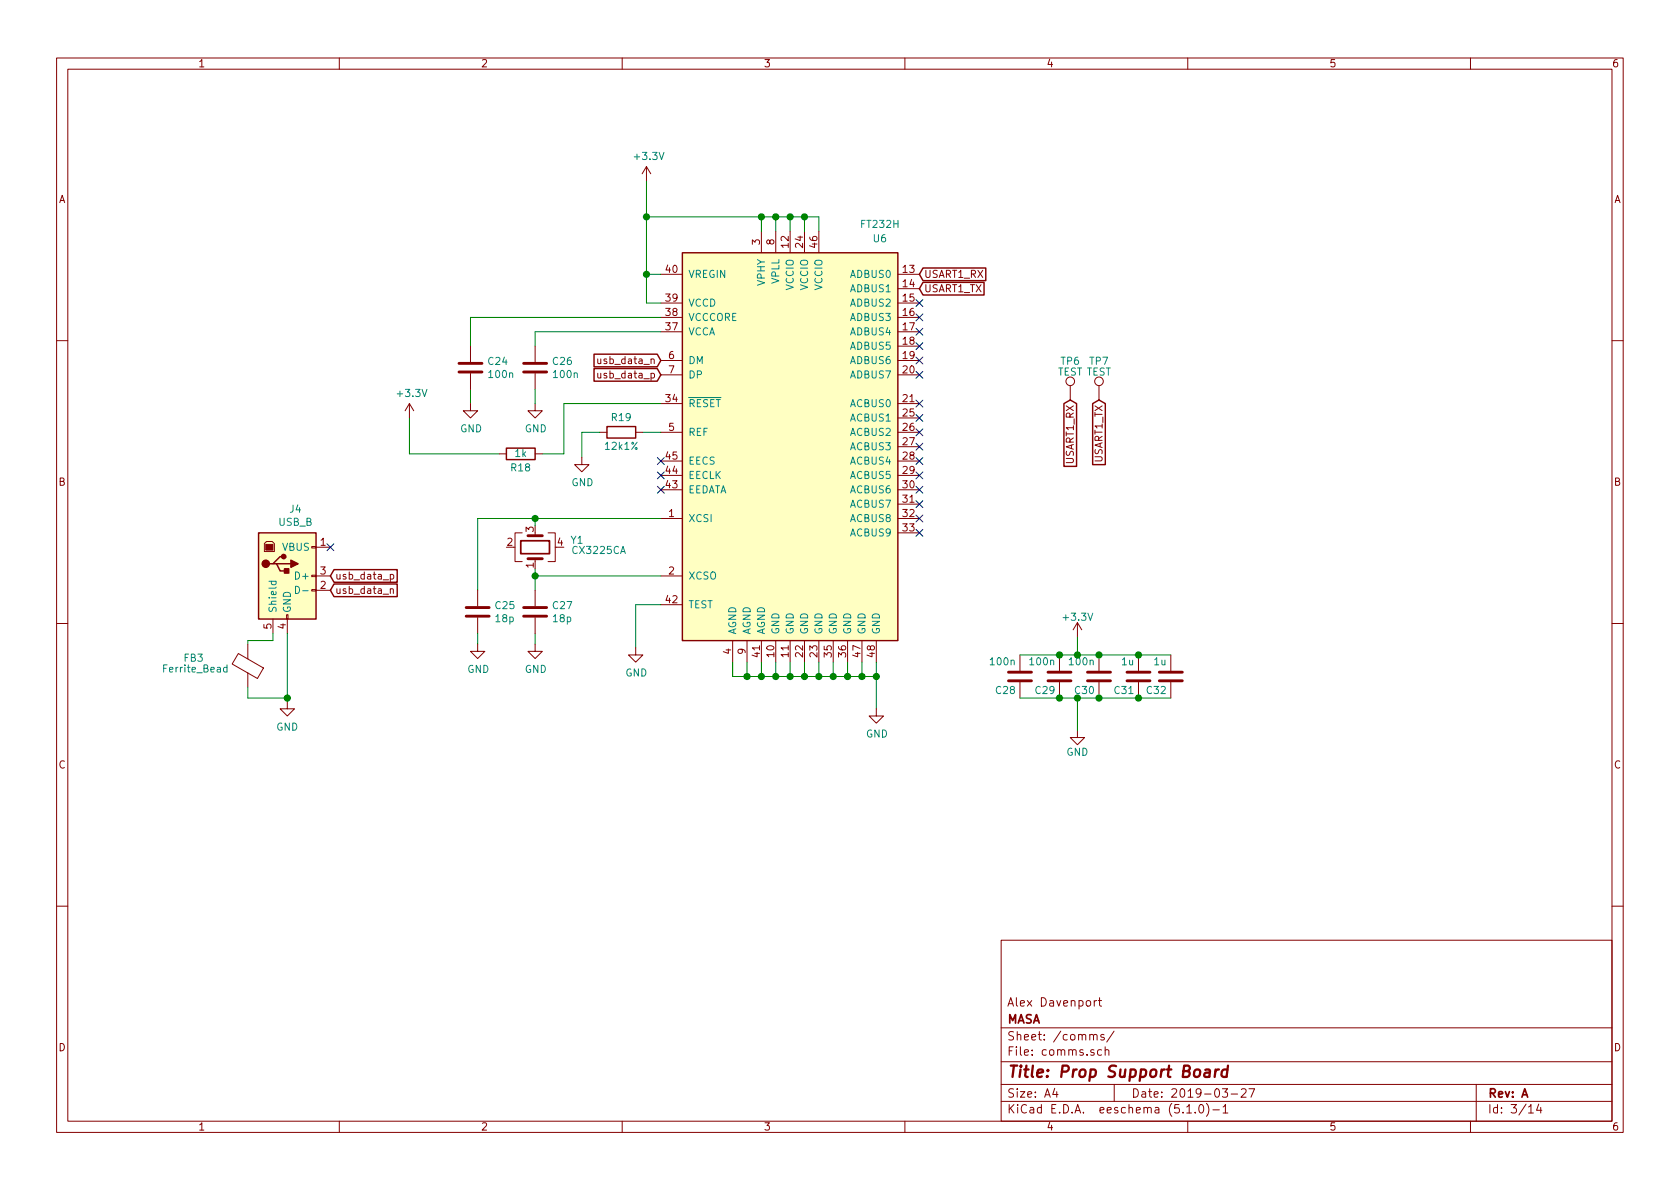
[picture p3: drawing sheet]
EESchema Schematic File Version 4
LIBS:prop_support-cache
EELAYER 29 0
EELAYER END
$Descr A4 11693 8268
encoding utf-8
Sheet 3 14
Title "Prop Support Board"
Date "2019-03-27"
Rev "A"
Comp "MASA"
Comment1 "Alex Davenport"
Comment2 ""
Comment3 ""
Comment4 ""
$EndDescr
$Comp
L Interface_USB:FT232H U6
U 1 1
P 5500 3100
F 0 "U6" H 6125 4550 50  0000 C CNN
F 1 "FT232H" H 6125 4650 50  0000 C CNN
F 2 "digikey-footprints:LQFP-48_7x7mm" H 5500 3100 50  0001 C CNN
F 3 "http://www.ftdichip.com/Products/ICs/FT232H.htm" H 5500 3100 50  0001 C CNN
	1    5500 3100
	1    0    0    -1  
$EndComp
Wire Wire Line
	5100 4600 5100 4700
Wire Wire Line
	5100 4700 5200 4700
Wire Wire Line
	6100 4700 6100 4600
Wire Wire Line
	5200 4600 5200 4700
Connection ~ 5200 4700
Wire Wire Line
	5200 4700 5300 4700
Wire Wire Line
	5300 4600 5300 4700
Connection ~ 5300 4700
Wire Wire Line
	5300 4700 5400 4700
Wire Wire Line
	5400 4600 5400 4700
Connection ~ 5400 4700
Wire Wire Line
	5400 4700 5500 4700
Wire Wire Line
	5500 4600 5500 4700
Connection ~ 5500 4700
Wire Wire Line
	5500 4700 5600 4700
Wire Wire Line
	5600 4600 5600 4700
Connection ~ 5600 4700
Wire Wire Line
	5600 4700 5700 4700
Wire Wire Line
	5700 4600 5700 4700
Connection ~ 5700 4700
Wire Wire Line
	5700 4700 5800 4700
Wire Wire Line
	5800 4600 5800 4700
Connection ~ 5800 4700
Wire Wire Line
	5800 4700 5900 4700
Wire Wire Line
	5900 4600 5900 4700
Connection ~ 5900 4700
Wire Wire Line
	5900 4700 6000 4700
Wire Wire Line
	6000 4600 6000 4700
Connection ~ 6000 4700
Wire Wire Line
	6000 4700 6100 4700
Wire Wire Line
	6100 4700 6100 4925
Connection ~ 6100 4700
$Comp
L power:GND #PWR0138
U 1 1
P 6100 4925
F 0 "#PWR0138" H 6100 4675 50  0001 C CNN
F 1 "GND" H 6105 4752 50  0000 C CNN
F 2 "" H 6100 4925 50  0001 C CNN
F 3 "" H 6100 4925 50  0001 C CNN
	1    6100 4925
	1    0    0    -1  
$EndComp
Wire Wire Line
	4600 1900 4500 1900
Wire Wire Line
	4500 1900 4500 1500
Wire Wire Line
	4600 2100 4500 2100
Wire Wire Line
	4500 2100 4500 1900
Connection ~ 4500 1900
Wire Wire Line
	5700 1600 5700 1500
Wire Wire Line
	5700 1500 5600 1500
Wire Wire Line
	5500 1500 5500 1600
Wire Wire Line
	5500 1500 5400 1500
Connection ~ 5500 1500
Connection ~ 4500 1500
Wire Wire Line
	4500 1500 4500 1250
Wire Wire Line
	5600 1600 5600 1500
Connection ~ 5600 1500
Wire Wire Line
	5600 1500 5500 1500
$Comp
L power:+3.3V #PWR0139
U 1 1
P 4500 1250
F 0 "#PWR0139" H 4500 1100 50  0001 C CNN
F 1 "+3.3V" H 4515 1423 50  0000 C CNN
F 2 "" H 4500 1250 50  0001 C CNN
F 3 "" H 4500 1250 50  0001 C CNN
	1    4500 1250
	1    0    0    -1  
$EndComp
$Comp
L Connector:TestPoint TP6
U 1 1
P 7450 2775
F 0 "TP6" H 7450 3075 50  0000 C TNN
F 1 "TEST" H 7450 3000 50  0000 C TNN
F 2 "TestPoint:TestPoint_THTPad_D1.0mm_Drill0.5mm" H 7650 2775 50  0001 C CNN
F 3 "~" H 7650 2775 50  0001 C CNN
	1    7450 2775
	1    0    0    -1  
$EndComp
$Comp
L Connector:TestPoint TP7
U 1 1
P 7650 2775
F 0 "TP7" H 7650 3075 50  0000 C TNN
F 1 "TEST" H 7650 3000 50  0000 C TNN
F 2 "TestPoint:TestPoint_THTPad_D1.0mm_Drill0.5mm" H 7850 2775 50  0001 C CNN
F 3 "~" H 7850 2775 50  0001 C CNN
	1    7650 2775
	1    0    0    -1  
$EndComp
Text GLabel 7450 2775 3    50   Input ~ 0
USART1_RX
Text GLabel 7650 2775 3    50   Input ~ 0
USART1_TX
$Comp
L Connector:USB_B J4
U 1 1
P 2000 4000
F 0 "J4" H 2057 4467 50  0000 C CNN
F 1 "USB_B" H 2057 4376 50  0000 C CNN
F 2 "Connector_USB:USB_B_OST_USB-B1HSxx_Horizontal" H 2150 3950 50  0001 C CNN
F 3 " ~" H 2150 3950 50  0001 C CNN
	1    2000 4000
	1    0    0    -1  
$EndComp
Text GLabel 2300 4000 2    50   Input ~ 0
usb_data_p
Text GLabel 2300 4100 2    50   Input ~ 0
usb_data_n
Text GLabel 4600 2500 0    50   Input ~ 0
usb_data_n
Text GLabel 4600 2600 0    50   Input ~ 0
usb_data_p
$Comp
L power:GND #PWR0154
U 1 1
P 2000 4875
F 0 "#PWR0154" H 2000 4625 50  0001 C CNN
F 1 "GND" H 2000 4700 50  0000 C CNN
F 2 "" H 2000 4875 50  0001 C CNN
F 3 "" H 2000 4875 50  0001 C CNN
	1    2000 4875
	1    0    0    -1  
$EndComp
Text GLabel 6400 1900 2    50   Input ~ 0
USART1_RX
Text GLabel 6400 2000 2    50   Input ~ 0
USART1_TX
$Comp
L Device:Ferrite_Bead FB3
U 1 1
P 1725 4625
F 0 "FB3" H 2175 4575 50  0000 R CNN
F 1 "Ferrite_Bead" H 2325 4650 50  0000 R CNN
F 2 "Resistor_SMD:R_1206_3216Metric" V 1655 4625 50  0001 C CNN
F 3 "~" H 1725 4625 50  0001 C CNN
	1    1725 4625
	-1   0    0    1   
$EndComp
Wire Wire Line
	1725 4775 1725 4850
Wire Wire Line
	1725 4850 2000 4850
Wire Wire Line
	2000 4850 2000 4875
Wire Wire Line
	2000 4400 2000 4850
Connection ~ 2000 4850
Wire Wire Line
	1725 4475 1725 4450
Wire Wire Line
	1725 4450 1900 4450
Wire Wire Line
	1900 4450 1900 4400
$Comp
L Device:Crystal_GND24 Y1
U 1 1
P 3725 3800
F 0 "Y1" V 3771 3556 50  0000 R CNN
F 1 "CX3225CA" V 3700 3550 50  0000 R CNN
F 2 "Crystal:Crystal_SMD_3225-4Pin_3.2x2.5mm" H 3725 3800 50  0001 C CNN
F 3 "~" H 3725 3800 50  0001 C CNN
	1    3725 3800
	0    -1   -1   0   
$EndComp
Wire Wire Line
	4600 3600 3725 3600
Wire Wire Line
	3725 3600 3725 3650
Wire Wire Line
	3725 3950 3725 4000
Wire Wire Line
	3725 4000 4600 4000
Wire Wire Line
	3725 3600 3325 3600
Wire Wire Line
	3325 3600 3325 4100
Connection ~ 3725 3600
Wire Wire Line
	3725 4000 3725 4100
Connection ~ 3725 4000
$Comp
L Device:C C25
U 1 1
P 3325 4250
F 0 "C25" H 3440 4296 50  0000 L CNN
F 1 "18p" H 3440 4205 50  0000 L CNN
F 2 "Capacitor_SMD:C_0805_2012Metric" H 3363 4100 50  0001 C CNN
F 3 "~" H 3325 4250 50  0001 C CNN
	1    3325 4250
	1    0    0    -1  
$EndComp
Wire Wire Line
	3325 4400 3325 4475
Wire Wire Line
	3725 4400 3725 4475
$Comp
L power:GND #PWR0160
U 1 1
P 3325 4475
F 0 "#PWR0160" H 3325 4225 50  0001 C CNN
F 1 "GND" H 3330 4302 50  0000 C CNN
F 2 "" H 3325 4475 50  0001 C CNN
F 3 "" H 3325 4475 50  0001 C CNN
	1    3325 4475
	1    0    0    -1  
$EndComp
$Comp
L power:GND #PWR0161
U 1 1
P 3725 4475
F 0 "#PWR0161" H 3725 4225 50  0001 C CNN
F 1 "GND" H 3730 4302 50  0000 C CNN
F 2 "" H 3725 4475 50  0001 C CNN
F 3 "" H 3725 4475 50  0001 C CNN
	1    3725 4475
	1    0    0    -1  
$EndComp
$Comp
L Device:C C27
U 1 1
P 3725 4250
F 0 "C27" H 3840 4296 50  0000 L CNN
F 1 "18p" H 3840 4205 50  0000 L CNN
F 2 "Capacitor_SMD:C_0805_2012Metric" H 3763 4100 50  0001 C CNN
F 3 "~" H 3725 4250 50  0001 C CNN
	1    3725 4250
	1    0    0    -1  
$EndComp
Wire Wire Line
	4600 2300 3725 2300
Wire Wire Line
	3725 2300 3725 2400
$Comp
L Device:C C26
U 1 1
P 3725 2550
F 0 "C26" H 3840 2596 50  0000 L CNN
F 1 "100n" H 3840 2505 50  0000 L CNN
F 2 "Capacitor_SMD:C_0805_2012Metric" H 3763 2400 50  0001 C CNN
F 3 "~" H 3725 2550 50  0001 C CNN
	1    3725 2550
	1    0    0    -1  
$EndComp
Wire Wire Line
	3275 2700 3275 2800
$Comp
L power:GND #PWR0162
U 1 1
P 3275 2800
F 0 "#PWR0162" H 3275 2550 50  0001 C CNN
F 1 "GND" H 3280 2627 50  0000 C CNN
F 2 "" H 3275 2800 50  0001 C CNN
F 3 "" H 3275 2800 50  0001 C CNN
	1    3275 2800
	1    0    0    -1  
$EndComp
Wire Wire Line
	4600 2200 3275 2200
Wire Wire Line
	3275 2200 3275 2400
$Comp
L Device:C C24
U 1 1
P 3275 2550
F 0 "C24" H 3390 2596 50  0000 L CNN
F 1 "100n" H 3390 2505 50  0000 L CNN
F 2 "Capacitor_SMD:C_0805_2012Metric" H 3313 2400 50  0001 C CNN
F 3 "~" H 3275 2550 50  0001 C CNN
	1    3275 2550
	1    0    0    -1  
$EndComp
$Comp
L power:GND #PWR0168
U 1 1
P 3725 2800
F 0 "#PWR0168" H 3725 2550 50  0001 C CNN
F 1 "GND" H 3730 2627 50  0000 C CNN
F 2 "" H 3725 2800 50  0001 C CNN
F 3 "" H 3725 2800 50  0001 C CNN
	1    3725 2800
	1    0    0    -1  
$EndComp
Wire Wire Line
	3725 2700 3725 2800
Wire Wire Line
	5400 1600 5400 1500
Connection ~ 5400 1500
Wire Wire Line
	5400 1500 5300 1500
Wire Wire Line
	5300 1500 5300 1600
Connection ~ 5300 1500
Wire Wire Line
	5300 1500 4500 1500
NoConn ~ 4600 3200
NoConn ~ 4600 3300
NoConn ~ 4600 3400
Wire Wire Line
	4600 3000 4475 3000
$Comp
L Device:R R19
U 1 1
P 4325 3000
F 0 "R19" V 4425 3000 50  0000 C CNN
F 1 "12k1%" V 4225 3000 50  0000 C CNN
F 2 "Resistor_SMD:R_0805_2012Metric" V 4255 3000 50  0001 C CNN
F 3 "~" H 4325 3000 50  0001 C CNN
	1    4325 3000
	0    -1   -1   0   
$EndComp
Wire Wire Line
	4175 3000 4050 3000
Wire Wire Line
	4050 3000 4050 3175
$Comp
L power:GND #PWR0169
U 1 1
P 4050 3175
F 0 "#PWR0169" H 4050 2925 50  0001 C CNN
F 1 "GND" H 4055 3002 50  0000 C CNN
F 2 "" H 4050 3175 50  0001 C CNN
F 3 "" H 4050 3175 50  0001 C CNN
	1    4050 3175
	1    0    0    -1  
$EndComp
Wire Wire Line
	4600 2800 3925 2800
Wire Wire Line
	3925 2800 3925 3150
Wire Wire Line
	3925 3150 3775 3150
$Comp
L Device:R R18
U 1 1
P 3625 3150
F 0 "R18" V 3525 3150 50  0000 C CNN
F 1 "1k" V 3625 3150 50  0000 C CNN
F 2 "Resistor_SMD:R_0805_2012Metric" V 3555 3150 50  0001 C CNN
F 3 "~" H 3625 3150 50  0001 C CNN
	1    3625 3150
	0    -1   -1   0   
$EndComp
Wire Wire Line
	3475 3150 2850 3150
Wire Wire Line
	2850 3150 2850 2900
$Comp
L power:+3.3V #PWR0170
U 1 1
P 2850 2900
F 0 "#PWR0170" H 2850 2750 50  0001 C CNN
F 1 "+3.3V" H 2865 3073 50  0000 C CNN
F 2 "" H 2850 2900 50  0001 C CNN
F 3 "" H 2850 2900 50  0001 C CNN
	1    2850 2900
	1    0    0    -1  
$EndComp
NoConn ~ 2300 3800
Wire Wire Line
	4600 4200 4425 4200
Wire Wire Line
	4425 4200 4425 4500
$Comp
L power:GND #PWR0176
U 1 1
P 4425 4500
F 0 "#PWR0176" H 4425 4250 50  0001 C CNN
F 1 "GND" H 4430 4327 50  0000 C CNN
F 2 "" H 4425 4500 50  0001 C CNN
F 3 "" H 4425 4500 50  0001 C CNN
	1    4425 4500
	1    0    0    -1  
$EndComp
$Comp
L Device:C C?
U 1 1
P 7100 4700
AR Path="/5CA5E408" Ref="C?"  Part="1" 
AR Path="/5C9C5077/5CA5E408" Ref="C28"  Part="1" 
F 0 "C28" H 7125 4800 50  0000 L CNN
F 1 "100n" H 7125 4600 50  0000 L CNN
F 2 "Capacitor_SMD:C_0805_2012Metric" H 7138 4550 50  0001 C CNN
F 3 "" H 7100 4700 50  0001 C CNN
	1    7100 4700
	-1   0    0    1   
$EndComp
$Comp
L Device:C C?
U 1 1
P 7375 4700
AR Path="/5CA5E40E" Ref="C?"  Part="1" 
AR Path="/5C9C5077/5CA5E40E" Ref="C29"  Part="1" 
F 0 "C29" H 7400 4800 50  0000 L CNN
F 1 "100n" H 7400 4600 50  0000 L CNN
F 2 "Capacitor_SMD:C_0805_2012Metric" H 7413 4550 50  0001 C CNN
F 3 "" H 7375 4700 50  0001 C CNN
	1    7375 4700
	-1   0    0    1   
$EndComp
$Comp
L Device:C C?
U 1 1
P 7650 4700
AR Path="/5CA5E414" Ref="C?"  Part="1" 
AR Path="/5C9C5077/5CA5E414" Ref="C30"  Part="1" 
F 0 "C30" H 7675 4800 50  0000 L CNN
F 1 "100n" H 7675 4600 50  0000 L CNN
F 2 "Capacitor_SMD:C_0805_2012Metric" H 7688 4550 50  0001 C CNN
F 3 "" H 7650 4700 50  0001 C CNN
	1    7650 4700
	-1   0    0    1   
$EndComp
$Comp
L Device:C C?
U 1 1
P 7925 4700
AR Path="/5CA5E41A" Ref="C?"  Part="1" 
AR Path="/5C9C5077/5CA5E41A" Ref="C31"  Part="1" 
F 0 "C31" H 7950 4800 50  0000 L CNN
F 1 "1u" H 7950 4600 50  0000 L CNN
F 2 "Capacitor_SMD:C_1206_3216Metric" H 7963 4550 50  0001 C CNN
F 3 "" H 7925 4700 50  0001 C CNN
	1    7925 4700
	-1   0    0    1   
$EndComp
$Comp
L Device:C C?
U 1 1
P 8150 4700
AR Path="/5CA5E420" Ref="C?"  Part="1" 
AR Path="/5C9C5077/5CA5E420" Ref="C32"  Part="1" 
F 0 "C32" H 8175 4800 50  0000 L CNN
F 1 "1u" H 8175 4600 50  0000 L CNN
F 2 "Capacitor_SMD:C_1206_3216Metric" H 8188 4550 50  0001 C CNN
F 3 "" H 8150 4700 50  0001 C CNN
	1    8150 4700
	-1   0    0    1   
$EndComp
$Comp
L power:GND #PWR?
U 1 1
P 7500 5075
AR Path="/5CA5E438" Ref="#PWR?"  Part="1" 
AR Path="/5C9C5077/5CA5E438" Ref="#PWR0177"  Part="1" 
F 0 "#PWR0177" H 7500 4825 50  0001 C CNN
F 1 "GND" H 7500 4925 50  0000 C CNN
F 2 "" H 7500 5075 50  0001 C CNN
F 3 "" H 7500 5075 50  0001 C CNN
	1    7500 5075
	1    0    0    -1  
$EndComp
$Comp
L power:+3.3V #PWR?
U 1 1
P 7500 4425
AR Path="/5CA5E43E" Ref="#PWR?"  Part="1" 
AR Path="/5C9C5077/5CA5E43E" Ref="#PWR0178"  Part="1" 
F 0 "#PWR0178" H 7500 4275 50  0001 C CNN
F 1 "+3.3V" H 7500 4565 50  0000 C CNN
F 2 "" H 7500 4425 50  0001 C CNN
F 3 "" H 7500 4425 50  0001 C CNN
	1    7500 4425
	1    0    0    -1  
$EndComp
Connection ~ 7375 4550
Connection ~ 7650 4550
Connection ~ 7925 4550
Wire Wire Line
	7500 4425 7500 4550
Connection ~ 7650 4850
Connection ~ 7375 4850
Connection ~ 7925 4850
Wire Wire Line
	7500 5075 7500 4850
Wire Wire Line
	7375 4550 7500 4550
Wire Wire Line
	7925 4550 8150 4550
Wire Wire Line
	7650 4850 7925 4850
Wire Wire Line
	7375 4850 7500 4850
Wire Wire Line
	7925 4850 8150 4850
Wire Wire Line
	7100 4550 7375 4550
Connection ~ 7500 4850
Wire Wire Line
	7500 4850 7650 4850
Wire Wire Line
	7100 4850 7375 4850
Connection ~ 7500 4550
Wire Wire Line
	7500 4550 7650 4550
Wire Wire Line
	7650 4550 7925 4550
NoConn ~ 6400 2100
NoConn ~ 6400 2200
NoConn ~ 6400 2300
NoConn ~ 6400 2400
NoConn ~ 6400 2500
NoConn ~ 6400 2600
NoConn ~ 6400 2800
NoConn ~ 6400 2900
NoConn ~ 6400 3000
NoConn ~ 6400 3100
NoConn ~ 6400 3200
NoConn ~ 6400 3300
NoConn ~ 6400 3400
NoConn ~ 6400 3500
NoConn ~ 6400 3600
NoConn ~ 6400 3700
$EndSCHEMATC
